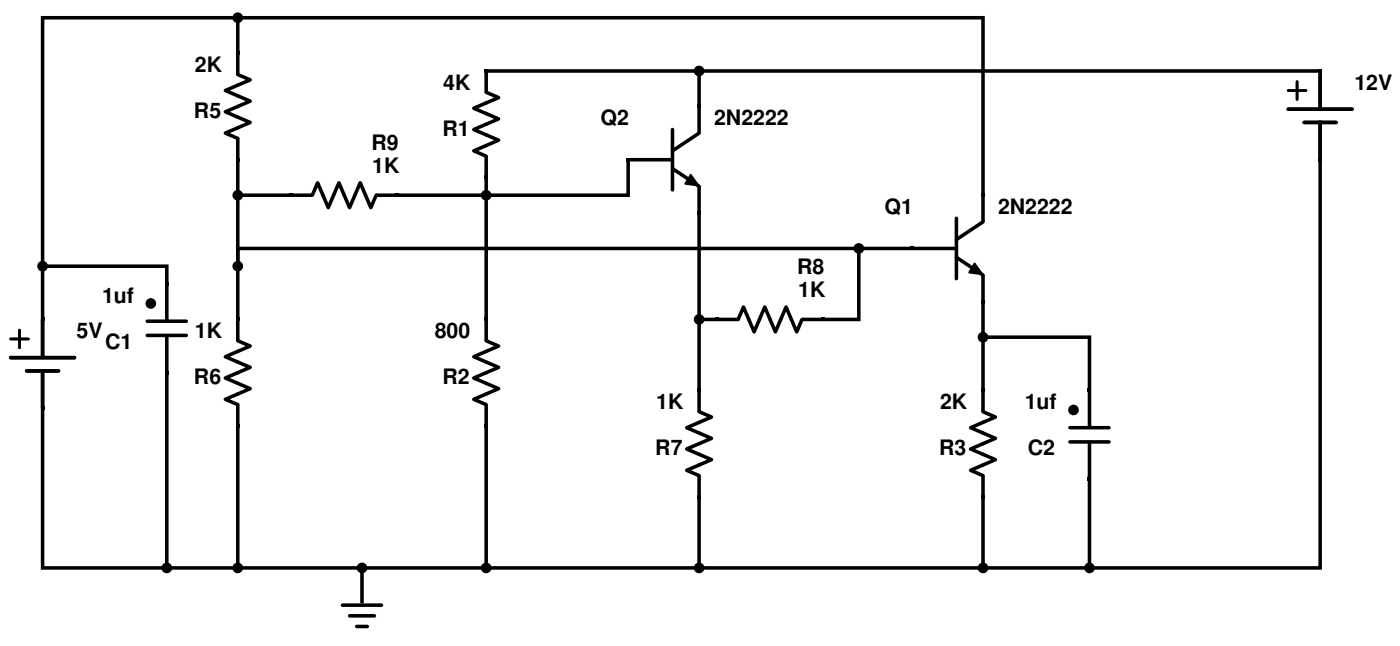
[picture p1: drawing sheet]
<svg xmlns="http://www.w3.org/2000/svg" width="223mm" height="103mm" viewBox="0 0 223 103" stroke-linecap="round" stroke-linejoin="round" font-family="sans-serif">
<g fill="none" stroke="#000" stroke-width=".56">
<path d="M37.8 8.5v-5.7h-31v48M37.8 11.9l2 .8-4 1.7 4 1.7-4 1.7 4 1.7-4 1.7 2 .8M37.8 8.7v2.9M38.4 2.8h118v28.2M77.3 14.7l2 .8-3.9 1.7 3.9 1.7-3.9 1.7 3.9 1.7-3.9 1.7 1.9 .8M77.3 11.3h132.7M77.3 11.6v2.8M111.2 11.9v5M111.2 17.2v3.7M204.9 17.4h10.2M207.4 19.5h5.1M210 11.6v5.6"/>
<path d="M210 19.5v5.6M37.8 22.3v2.8M37.8 25.4v25.4M38.4 31h7.9M46.6 31h2.8M49.7 31l.8-1.9 1.7 3.9 1.7-3.9 1.7 3.9 1.7-3.9 1.7 3.9 .8-2M60.1 31h2.8M63.2 31h14.1M77.3 25.1v2.8M77.3 31.6v19.2M99.9 25.4v5.6h-22.6v-2.8M100.2 25.4h6.5"/>
<path d="M107 26.8l4.2 2.8M107 20.6v9.6M111.2 29.9v3.7M111.2 33.9v28.2M111.2 21.2l-4.2 2.8M145.1 39.5h-107.3v2.3M145.3 39.5h6.5M152.1 34.7v9.6M156.4 31.3v3.7M156.4 35.3l-4.3 2.8M210 25.4v64.9h-132.1M1.7 56.9h10.2"/>
<path d="M4.2 59h5.1M6.8 51.1v5.6M6.8 59v5.6M7.3 42.3h19.2v2.9M23.4 51.1h6.2M23.4 53.3h6.2M26.5 45.4v5.4M26.5 53.6v5.4M26.5 59.3v30.4M37.8 54.2l2 .8-4 1.7 4 1.7-4 1.7 4 1.7-4 1.7 2 .8M37.8 51.1v2.8M77.3 54.2l2 .8-3.9 1.7 3.9 1.7-3.9 1.7 3.9 1.7-3.9 1.7 1.9 .8"/>
<path d="M77.3 51.1v2.8M111.8 50.8h2.2M114.3 50.8h2.8M117.4 50.8l.9-2 1.6 4 1.7-4 1.7 4 1.7-4 1.7 4 .9-2M127.8 50.8h2.9M136.6 40.1v10.7h-5.6M152.1 40.9l4.3 2.8M156.4 44v3.7M156.4 48v14.1M156.9 53.6h16.4v8.5M6.8 64.9v25.4h50.8M37.8 64.6v2.9"/>
<path d="M37.8 67.7v22M77.3 67.7v22.6h-19.2M77.3 64.6v2.9M111.2 65.5l2 .8-4 1.7 4 1.7-4 1.7 4 1.7-4 1.7 2 .8M111.2 62.4v2.8M111.2 75.9v2.8M111.2 79v10.7M156.4 65.5l1.9 .8-3.9 1.7 3.9 1.7-3.9 1.7 3.9 1.7-3.9 1.7 2 .8M156.4 62.4v2.8M156.4 75.9v2.8M156.4 79v10.7M170.2 68h6.2"/>
<path d="M170.2 70.3h6.2M173.3 62.4v5.3M173.3 70.6v5.3M173.3 76.2v13.5M54.5 96.2h6.2M55.6 97.9h4M56.7 99.6h1.7M57.6 90.6v5.1"/>
</g>
<g fill="#000" stroke="#000" stroke-width=".56">
<circle cx="37.8" cy="2.8" r=".56"/>
<circle cx="111.2" cy="11.3" r=".56"/>
<circle cx="37.8" cy="31" r=".56"/>
<circle cx="77.3" cy="31" r=".56"/>
<circle cx="136.6" cy="39.5" r=".56"/>
<circle cx="6.8" cy="42.3" r=".56"/>
<circle cx="37.8" cy="42.3" r=".56"/>
<circle cx="111.2" cy="50.8" r=".56"/>
<circle cx="156.4" cy="53.6" r=".56"/>
<circle cx="26.5" cy="90.3" r=".56"/>
<circle cx="37.8" cy="90.3" r=".56"/>
<circle cx="57.6" cy="90.3" r=".56"/>
<circle cx="77.3" cy="90.3" r=".56"/>
<circle cx="111.2" cy="90.3" r=".56"/>
<circle cx="156.4" cy="90.3" r=".56"/>
<circle cx="173.3" cy="90.3" r=".56"/>
</g>
<g fill="#000">
<path d="M37.5 8.2h.6v.5h-.6zM77 11h.6v.6h-.6zM110.9 16.7h.6v.5h-.6zM209.7 11h.6v.6h-.6zM37.5 25.1h.6v.6h-.6zM46 30.8h.6v.5h-.6zM62.9 30.8h.6v.5h-.6zM77 27.9h.6v.6h-.6zM99.6 25.1h.6v.6h-.6zM110.9 33.6h.6v.5h-.6zM144.8 39.2h.5v.6h-.5zM156.1 30.8h.5v.5h-.5z"/>
<path d="M209.7 25.1h.6v.6h-.6zM6.5 50.5h.6v.6h-.6zM26.2 44.9h.6v.5h-.6zM26.2 59h.6v.5h-.6zM37.5 50.5h.6v.6h-.6zM77 50.5h.6v.6h-.6zM113.7 50.5h.6v.6h-.6zM130.7 50.5h.5v.6h-.5zM156.1 47.7h.5v.6h-.5zM6.5 64.6h.6v.6h-.6zM37.5 67.5h.6v.5h-.6zM77 67.5h.6v.5h-.6z"/>
<path d="M110.9 61.8h.6v.6h-.6zM110.9 78.7h.6v.6h-.6zM156.1 61.8h.5v.6h-.5zM156.1 78.7h.5v.6h-.5zM173 61.8h.6v.6h-.6zM173 75.9h.6v.6h-.6zM57.3 90h.6v.6h-.6z"/>
<circle cx="24" cy="48.3" r=".85"/>
<circle cx="170.7" cy="65.2" r=".85"/>
</g>
<path d="M109.9 27.8l1.2 1.7-2.1-.3zM155 41.9l1.3 1.7-2.2-.3z" fill="#000" stroke="#000" stroke-width=".28"/>
<path d="M204.9 14.4h2.8M206.3 13v2.8M1.7 53.9h2.8M3.1 52.5v2.8" fill="none" stroke="#000" stroke-width=".42"/>
<g font-size="3.4">
<text x="31" y="11.4">2K</text>
<text x="70.5" y="14.3">4K</text>
<text x="215.4" y="14.3">12V</text>
<text x="30.9" y="18.8">R5</text>
<text x="59.1" y="23.8">R9</text>
<text x="70.4" y="21.6">R1</text>
<text x="95.5" y="19.9">Q2</text>
<text x="113.6" y="19.9">2N2222</text>
<text x="59.2" y="27.5">1K</text>
<text x="140.7" y="34">Q1</text>
<text x="158.7" y="34">2N2222</text>
<text x="126.8" y="43.6">R8</text>
<text x="127" y="47.3">1K</text>
<text x="12.2" y="53.8">5V</text>
<text x="16.2" y="48.1">1uf</text>
<text x="31" y="53.8">1K</text>
<text x="69.1" y="53.8">800</text>
<text x="16.7" y="55.5">C1</text>
<text x="30.9" y="61.1">R6</text>
<text x="70.4" y="61.1">R2</text>
<text x="104.4" y="65.1">1K</text>
<text x="149.5" y="65.1">2K</text>
<text x="163" y="65.1">1uf</text>
<text x="104.2" y="72.4">R7</text>
<text x="149.4" y="72.4">R3</text>
<text x="163.5" y="72.4">C2</text>
</g>
</svg>
